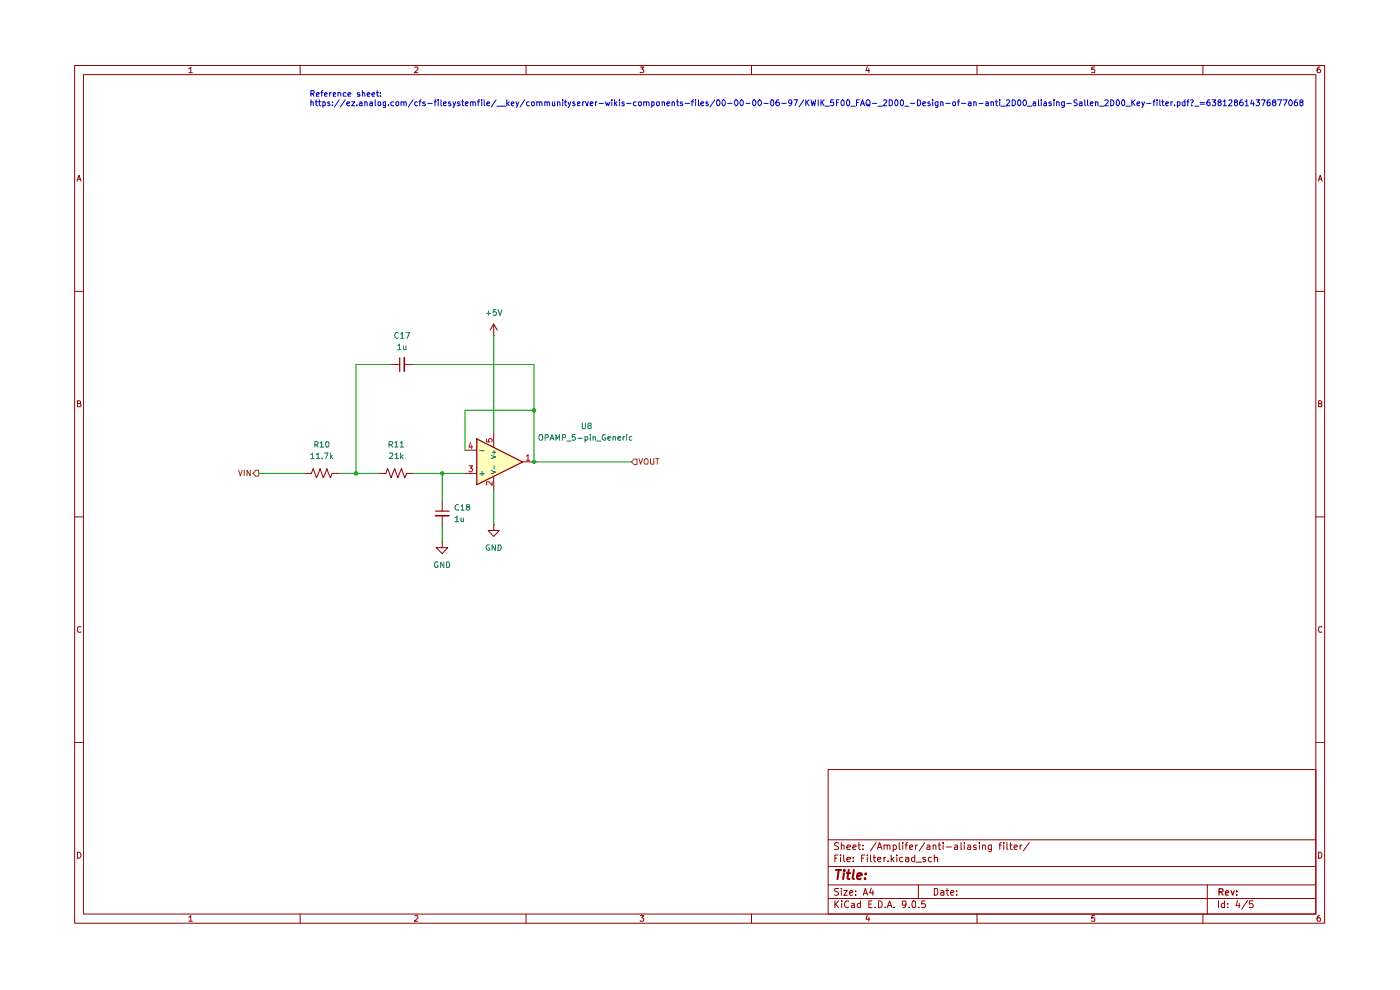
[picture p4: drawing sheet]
(kicad_sch
 (version 20250114)
 (generator "eeschema")
 (generator_version "9.0")
 (paper "A4")
 (lib_symbols
  (symbol "Device:C_Small"
   (pin_numbers (hide yes))
   (pin_names
    (offset 0.254) (hide yes)) (exclude_from_sim no) (in_bom yes) (on_board yes)
   (property "Reference" "C" (at 0.254 1.778 0) (effects (font (size 1.27 1.27)) (justify left)))
   (property "Value" "C_Small" (at 0.254 -2.032 0) (effects (font (size 1.27 1.27)) (justify left)))
   (property "Footprint" "" (at 0 0 0) (effects (font (size 1.27 1.27)) (hide yes)))
   (property "Datasheet" "~" (at 0 0 0) (effects (font (size 1.27 1.27)) (hide yes)))
   (property "Description" "Unpolarized capacitor, small symbol" (at 0 0 0) (effects (font (size 1.27 1.27)) (hide yes)))
   (symbol "C_Small_0_1"
    (polyline (pts (xy -1.524 0.508) (xy 1.524 0.508)) (stroke (width 0.3048) (type default)) (fill (type none)))
    (polyline (pts (xy -1.524 -0.508) (xy 1.524 -0.508)) (stroke (width 0.3302) (type default)) (fill (type none))))
   (symbol "C_Small_1_1"
    (pin passive line (at 0 2.54 270) (length 2.032) (name "~" (effects (font (size 1.27 1.27)))) (number "1" (effects (font (size 1.27 1.27)))))
    (pin passive line (at 0 -2.54 90) (length 2.032) (name "~" (effects (font (size 1.27 1.27)))) (number "2" (effects (font (size 1.27 1.27))))))
   (embedded_fonts no))
  (symbol "Device:R_US"
   (pin_numbers (hide yes))
   (pin_names
    (offset 0)) (exclude_from_sim no) (in_bom yes) (on_board yes)
   (property "Reference" "R" (at 2.54 0 90) (effects (font (size 1.27 1.27))))
   (property "Value" "R_US" (at -2.54 0 90) (effects (font (size 1.27 1.27))))
   (property "Footprint" "" (at 1.016 -0.254 90) (effects (font (size 1.27 1.27)) (hide yes)))
   (property "Datasheet" "~" (at 0 0 0) (effects (font (size 1.27 1.27)) (hide yes)))
   (property "Description" "Resistor, US symbol" (at 0 0 0) (effects (font (size 1.27 1.27)) (hide yes)))
   (symbol "R_US_0_1"
    (polyline (pts (xy 0 2.286) (xy 0 2.54)) (stroke (width 0) (type default)) (fill (type none)))
    (polyline (pts (xy 0 2.286) (xy 1.016 1.905) (xy 0 1.524) (xy -1.016 1.143) (xy 0 0.762)) (stroke (width 0) (type default)) (fill (type none)))
    (polyline (pts (xy 0 0.762) (xy 1.016 0.381) (xy 0 0) (xy -1.016 -0.381) (xy 0 -0.762)) (stroke (width 0) (type default)) (fill (type none)))
    (polyline (pts (xy 0 -0.762) (xy 1.016 -1.143) (xy 0 -1.524) (xy -1.016 -1.905) (xy 0 -2.286)) (stroke (width 0) (type default)) (fill (type none)))
    (polyline (pts (xy 0 -2.286) (xy 0 -2.54)) (stroke (width 0) (type default)) (fill (type none))))
   (symbol "R_US_1_1"
    (pin passive line (at 0 3.81 270) (length 1.27) (name "~" (effects (font (size 1.27 1.27)))) (number "1" (effects (font (size 1.27 1.27)))))
    (pin passive line (at 0 -3.81 90) (length 1.27) (name "~" (effects (font (size 1.27 1.27)))) (number "2" (effects (font (size 1.27 1.27))))))
   (embedded_fonts no))
  (symbol "PCM_Amplifier_Operational_AKL:OPAMP_5-pin_Generic"
   (pin_names
    (offset 0.2)) (exclude_from_sim no) (in_bom yes) (on_board yes)
   (property "Reference" "U" (at 2.54 7.62 0) (effects (font (size 1.27 1.27)) (justify left)))
   (property "Value" "OPAMP_5-pin_Generic" (at 2.54 5.08 0) (effects (font (size 1.27 1.27)) (justify left)))
   (property "Footprint" "" (at 0 0 0) (effects (font (size 1.27 1.27)) (hide yes)))
   (property "Datasheet" "" (at 0 0 0) (effects (font (size 1.27 1.27)) (hide yes)))
   (property "Description" "Operational Amplifier, generic symbol, Alternate KiCAD Library" (at 0 0 0) (effects (font (size 1.27 1.27)) (hide yes)))
   (symbol "OPAMP_5-pin_Generic_0_1"
    (polyline (pts (xy -5.08 5.08) (xy -5.08 -5.08) (xy 5.08 0) (xy -5.08 5.08)) (stroke (width 0.254) (type default)) (fill (type background))))
   (symbol "OPAMP_5-pin_Generic_1_1"
    (pin input line (at -7.62 2.54 0) (length 2.54) (name "-" (effects (font (size 1.27 1.27)))) (number "4" (effects (font (size 1.27 1.27)))))
    (pin input line (at -7.62 -2.54 0) (length 2.54) (name "+" (effects (font (size 1.27 1.27)))) (number "3" (effects (font (size 1.27 1.27)))))
    (pin power_in line (at -1.27 6.35 270) (length 3.18) (name "V+" (effects (font (size 1 1)))) (number "5" (effects (font (size 1.27 1.27)))))
    (pin power_in line (at -1.27 -6.35 90) (length 3.18) (name "V-" (effects (font (size 1 1)))) (number "2" (effects (font (size 1.27 1.27)))))
    (pin output line (at 7.62 0 180) (length 2.54) (name "~" (effects (font (size 1.27 1.27)))) (number "1" (effects (font (size 1.27 1.27))))))
   (embedded_fonts no))
  (symbol "power:+5V"
   (power)
   (pin_numbers (hide yes))
   (pin_names
    (offset 0) (hide yes)) (exclude_from_sim no) (in_bom yes) (on_board yes)
   (property "Reference" "#PWR" (at 0 -3.81 0) (effects (font (size 1.27 1.27)) (hide yes)))
   (property "Value" "+5V" (at 0 3.556 0) (effects (font (size 1.27 1.27))))
   (property "Footprint" "" (at 0 0 0) (effects (font (size 1.27 1.27)) (hide yes)))
   (property "Datasheet" "" (at 0 0 0) (effects (font (size 1.27 1.27)) (hide yes)))
   (property "Description" "Power symbol creates a global label with name \"+5V\"" (at 0 0 0) (effects (font (size 1.27 1.27)) (hide yes)))
   (symbol "+5V_0_1"
    (polyline (pts (xy -0.762 1.27) (xy 0 2.54)) (stroke (width 0) (type default)) (fill (type none)))
    (polyline (pts (xy 0 2.54) (xy 0.762 1.27)) (stroke (width 0) (type default)) (fill (type none)))
    (polyline (pts (xy 0 0) (xy 0 2.54)) (stroke (width 0) (type default)) (fill (type none))))
   (symbol "+5V_1_1"
    (pin power_in line (at 0 0 90) (length 0) (name "~" (effects (font (size 1.27 1.27)))) (number "1" (effects (font (size 1.27 1.27))))))
   (embedded_fonts no))
  (symbol "power:GND"
   (power)
   (pin_numbers (hide yes))
   (pin_names
    (offset 0) (hide yes)) (exclude_from_sim no) (in_bom yes) (on_board yes)
   (property "Reference" "#PWR" (at 0 -6.35 0) (effects (font (size 1.27 1.27)) (hide yes)))
   (property "Value" "GND" (at 0 -3.81 0) (effects (font (size 1.27 1.27))))
   (property "Footprint" "" (at 0 0 0) (effects (font (size 1.27 1.27)) (hide yes)))
   (property "Datasheet" "" (at 0 0 0) (effects (font (size 1.27 1.27)) (hide yes)))
   (property "Description" "Power symbol creates a global label with name \"GND\" , ground" (at 0 0 0) (effects (font (size 1.27 1.27)) (hide yes)))
   (symbol "GND_0_1"
    (polyline (pts (xy 0 0) (xy 0 -1.27) (xy 1.27 -1.27) (xy 0 -2.54) (xy -1.27 -1.27) (xy 0 -1.27)) (stroke (width 0) (type default)) (fill (type none))))
   (symbol "GND_1_1"
    (pin power_in line (at 0 0 270) (length 0) (name "~" (effects (font (size 1.27 1.27)))) (number "1" (effects (font (size 1.27 1.27))))))
   (embedded_fonts no)))
 (text "Reference sheet:\nhttps://ez.analog.com/cfs-filesystemfile/__key/communityserver-wikis-components-files/00-00-00-06-97/KWIK_5F00_FAQ-_2D00_-Design-of-an-anti_2D00_aliasing-Sallen_2D00_Key-filter.pdf?_=638128614376877068"
  (exclude_from_sim no)
  (at 61.976 17.526 0)
  (effects (font (size 1.27 1.27)) (justify left)))
 (junction
  (at 111.76 86.36)
  (diameter 0)
  (color 0 0 0 0))
 (junction
  (at 111.76 97.79)
  (diameter 0)
  (color 0 0 0 0))
 (junction
  (at 91.44 100.33)
  (diameter 0)
  (color 0 0 0 0))
 (junction
  (at 72.39 100.33)
  (diameter 0)
  (color 0 0 0 0))
 (wire
  (pts (xy 96.52 95.25) (xy 96.52 86.36))
  (stroke (width 0) (type default)))
 (wire
  (pts (xy 96.52 86.36) (xy 111.76 86.36))
  (stroke (width 0) (type default)))
 (wire
  (pts (xy 91.44 100.33) (xy 91.44 106.68))
  (stroke (width 0) (type default)))
 (wire
  (pts (xy 102.87 69.85) (xy 102.87 91.44))
  (stroke (width 0) (type default)))
 (wire
  (pts (xy 111.76 86.36) (xy 111.76 97.79))
  (stroke (width 0) (type default)))
 (wire
  (pts (xy 85.09 76.2) (xy 111.76 76.2))
  (stroke (width 0) (type default)))
 (wire
  (pts (xy 91.44 111.76) (xy 91.44 115.57))
  (stroke (width 0) (type default)))
 (wire
  (pts (xy 50.8 100.33) (xy 60.96 100.33))
  (stroke (width 0) (type default)))
 (wire
  (pts (xy 85.09 100.33) (xy 91.44 100.33))
  (stroke (width 0) (type default)))
 (wire
  (pts (xy 111.76 76.2) (xy 111.76 86.36))
  (stroke (width 0) (type default)))
 (wire
  (pts (xy 68.58 100.33) (xy 72.39 100.33))
  (stroke (width 0) (type default)))
 (wire
  (pts (xy 102.87 104.14) (xy 102.87 111.76))
  (stroke (width 0) (type default)))
 (wire
  (pts (xy 80.01 76.2) (xy 72.39 76.2))
  (stroke (width 0) (type default)))
 (wire
  (pts (xy 91.44 100.33) (xy 96.52 100.33))
  (stroke (width 0) (type default)))
 (wire
  (pts (xy 72.39 100.33) (xy 77.47 100.33))
  (stroke (width 0) (type default)))
 (wire
  (pts (xy 133.35 97.79) (xy 111.76 97.79))
  (stroke (width 0) (type default)))
 (wire
  (pts (xy 72.39 76.2) (xy 72.39 100.33))
  (stroke (width 0) (type default)))
 (hierarchical_label "VIN"
  (shape output)
  (at 50.8 100.33 180)
  (effects (font (size 1.27 1.27)) (justify right)))
 (hierarchical_label "VOUT"
  (shape input)
  (at 133.35 97.79 0)
  (effects (font (size 1.27 1.27)) (justify left)))
 (symbol
  (lib_id "power:GND")
  (at 91.44 115.57 0)
  (mirror y)
  (unit 1)
  (exclude_from_sim no)
  (in_bom yes)
  (on_board yes)
  (dnp no)
  (property "Reference" "#PWR045" (at 91.44 121.92 0) (effects (font (size 1.27 1.27)) (hide yes)))
  (property "Value" "GND" (at 91.44 120.65 0) (effects (font (size 1.27 1.27))))
  (property "Footprint" "" (at 91.44 115.57 0) (effects (font (size 1.27 1.27)) (hide yes)))
  (property "Datasheet" "" (at 91.44 115.57 0) (effects (font (size 1.27 1.27)) (hide yes)))
  (property "Description" "Power symbol creates a global label with name \"GND\" , ground" (at 91.44 115.57 0) (effects (font (size 1.27 1.27)) (hide yes)))
  (pin "1"))
 (symbol
  (lib_id "Device:C_Small")
  (at 82.55 76.2 90)
  (unit 1)
  (exclude_from_sim no)
  (in_bom yes)
  (on_board yes)
  (dnp no)
  (fields_autoplaced yes)
  (property "Reference" "C17" (at 82.5563 69.85 90) (effects (font (size 1.27 1.27))))
  (property "Value" "1u" (at 82.5563 72.39 90) (effects (font (size 1.27 1.27))))
  (property "Footprint" "Capacitor_SMD:C_0603_1608Metric_Pad1.08x0.95mm_HandSolder" (at 82.55 76.2 0) (effects (font (size 1.27 1.27)) (hide yes)))
  (property "Datasheet" "~" (at 82.55 76.2 0) (effects (font (size 1.27 1.27)) (hide yes)))
  (property "Description" "Unpolarized capacitor, small symbol" (at 82.55 76.2 0) (effects (font (size 1.27 1.27)) (hide yes)))
  (pin "1")
  (pin "2"))
 (symbol
  (lib_id "Device:C_Small")
  (at 91.44 109.22 0)
  (unit 1)
  (exclude_from_sim no)
  (in_bom yes)
  (on_board yes)
  (dnp no)
  (fields_autoplaced yes)
  (property "Reference" "C18" (at 93.98 107.9562 0) (effects (font (size 1.27 1.27)) (justify left)))
  (property "Value" "1u" (at 93.98 110.4962 0) (effects (font (size 1.27 1.27)) (justify left)))
  (property "Footprint" "Capacitor_SMD:C_0603_1608Metric_Pad1.08x0.95mm_HandSolder" (at 91.44 109.22 0) (effects (font (size 1.27 1.27)) (hide yes)))
  (property "Datasheet" "~" (at 91.44 109.22 0) (effects (font (size 1.27 1.27)) (hide yes)))
  (property "Description" "Unpolarized capacitor, small symbol" (at 91.44 109.22 0) (effects (font (size 1.27 1.27)) (hide yes)))
  (pin "1")
  (pin "2"))
 (symbol
  (lib_id "power:GND")
  (at 102.87 111.76 0)
  (mirror y)
  (unit 1)
  (exclude_from_sim no)
  (in_bom yes)
  (on_board yes)
  (dnp no)
  (property "Reference" "#PWR047" (at 102.87 118.11 0) (effects (font (size 1.27 1.27)) (hide yes)))
  (property "Value" "GND" (at 102.87 116.84 0) (effects (font (size 1.27 1.27))))
  (property "Footprint" "" (at 102.87 111.76 0) (effects (font (size 1.27 1.27)) (hide yes)))
  (property "Datasheet" "" (at 102.87 111.76 0) (effects (font (size 1.27 1.27)) (hide yes)))
  (property "Description" "Power symbol creates a global label with name \"GND\" , ground" (at 102.87 111.76 0) (effects (font (size 1.27 1.27)) (hide yes)))
  (pin "1"))
 (symbol
  (lib_id "power:+5V")
  (at 102.87 69.85 0)
  (unit 1)
  (exclude_from_sim no)
  (in_bom yes)
  (on_board yes)
  (dnp no)
  (fields_autoplaced yes)
  (property "Reference" "#PWR046" (at 102.87 73.66 0) (effects (font (size 1.27 1.27)) (hide yes)))
  (property "Value" "+5V" (at 102.87 64.77 0) (effects (font (size 1.27 1.27))))
  (property "Footprint" "" (at 102.87 69.85 0) (effects (font (size 1.27 1.27)) (hide yes)))
  (property "Datasheet" "" (at 102.87 69.85 0) (effects (font (size 1.27 1.27)) (hide yes)))
  (property "Description" "Power symbol creates a global label with name \"+5V\"" (at 102.87 69.85 0) (effects (font (size 1.27 1.27)) (hide yes)))
  (pin "1"))
 (symbol
  (lib_id "Device:R_US")
  (at 64.77 100.33 90)
  (unit 1)
  (exclude_from_sim no)
  (in_bom yes)
  (on_board yes)
  (dnp no)
  (fields_autoplaced yes)
  (property "Reference" "R10" (at 64.77 93.98 90) (effects (font (size 1.27 1.27))))
  (property "Value" "11.7k" (at 64.77 96.52 90) (effects (font (size 1.27 1.27))))
  (property "Footprint" "Resistor_SMD:R_0603_1608Metric_Pad0.98x0.95mm_HandSolder" (at 65.024 99.314 90) (effects (font (size 1.27 1.27)) (hide yes)))
  (property "Datasheet" "~" (at 64.77 100.33 0) (effects (font (size 1.27 1.27)) (hide yes)))
  (property "Description" "Resistor, US symbol" (at 64.77 100.33 0) (effects (font (size 1.27 1.27)) (hide yes)))
  (pin "2")
  (pin "1"))
 (symbol
  (lib_id "Device:R_US")
  (at 81.28 100.33 90)
  (unit 1)
  (exclude_from_sim no)
  (in_bom yes)
  (on_board yes)
  (dnp no)
  (fields_autoplaced yes)
  (property "Reference" "R11" (at 81.28 93.98 90) (effects (font (size 1.27 1.27))))
  (property "Value" "21k" (at 81.28 96.52 90) (effects (font (size 1.27 1.27))))
  (property "Footprint" "Resistor_SMD:R_0603_1608Metric_Pad0.98x0.95mm_HandSolder" (at 81.534 99.314 90) (effects (font (size 1.27 1.27)) (hide yes)))
  (property "Datasheet" "~" (at 81.28 100.33 0) (effects (font (size 1.27 1.27)) (hide yes)))
  (property "Description" "Resistor, US symbol" (at 81.28 100.33 0) (effects (font (size 1.27 1.27)) (hide yes)))
  (pin "2")
  (pin "1"))
 (symbol
  (lib_id "PCM_Amplifier_Operational_AKL:OPAMP_5-pin_Generic")
  (at 104.14 97.79 0)
  (unit 1)
  (exclude_from_sim no)
  (in_bom yes)
  (on_board yes)
  (dnp no)
  (property "Reference" "U8" (at 123.444 89.916 0) (effects (font (size 1.27 1.27))))
  (property "Value" "OPAMP_5-pin_Generic" (at 123.19 92.456 0) (effects (font (size 1.27 1.27))))
  (property "Footprint" "Package_TO_SOT_SMD:SOT-23-5" (at 104.14 97.79 0) (effects (font (size 1.27 1.27)) (hide yes)))
  (property "Datasheet" "" (at 104.14 97.79 0) (effects (font (size 1.27 1.27)) (hide yes)))
  (property "Description" "Operational Amplifier, generic symbol, Alternate KiCAD Library" (at 104.14 97.79 0) (effects (font (size 1.27 1.27)) (hide yes)))
  (pin "4")
  (pin "5")
  (pin "2")
  (pin "3")
  (pin "1")))
